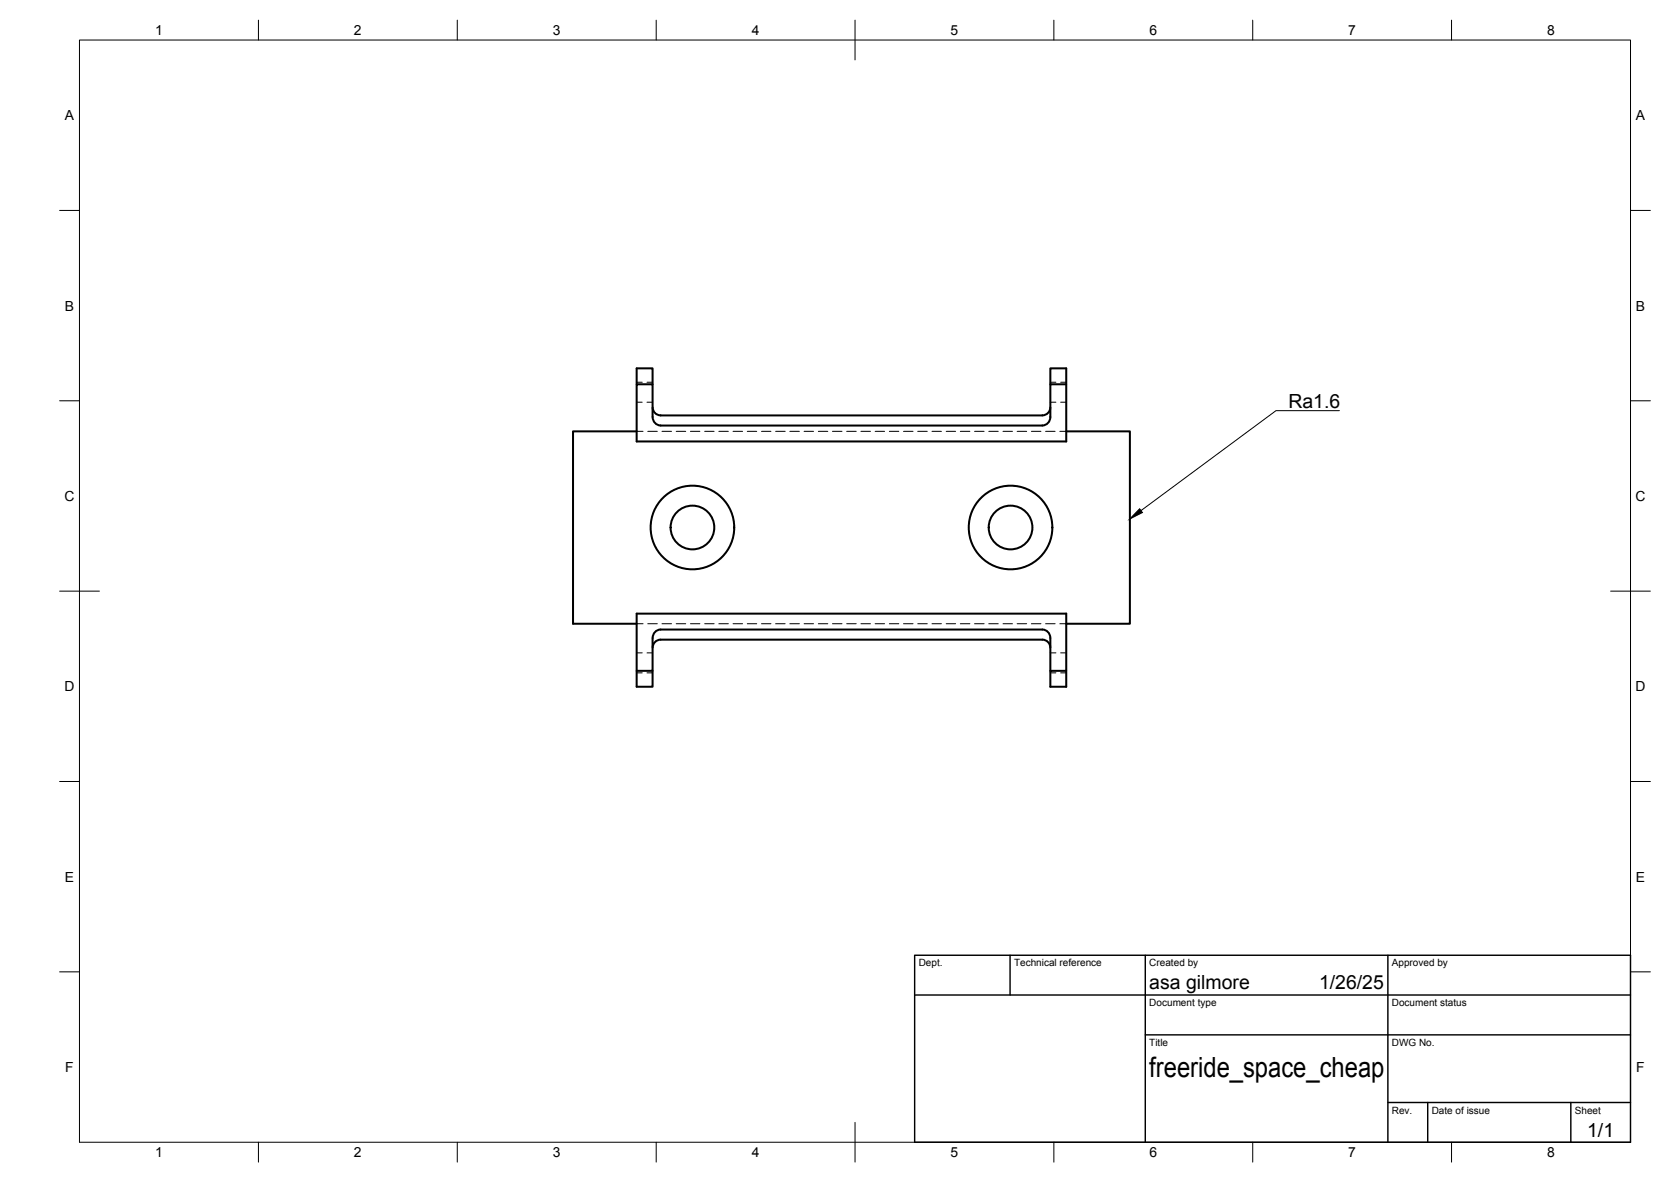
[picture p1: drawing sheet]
<svg xmlns="http://www.w3.org/2000/svg" width="420mm" height="297mm" viewBox="0 0 420 297" stroke-linecap="round" stroke-linejoin="round" font-family="sans-serif">
<!-- layer: Visible -->
<g fill="none" stroke="#000" stroke-width=".51">
<path d="M160.1 96.6v-4h4v4M264.1 96.6v-4h4v18.3h-108v-14.3h4v8.2M268.1 96.6h-4v8.2a2.07 2.07 0 0 1-2 2.1M160.1 108.4h-16v48.3h16M164.1 104.8a2.07 2.07 0 0 0 2 2.1h96M164.1 102.4a2 2 0 0 0 2 2h96M264.1 102.4a2 2 0 0 1-2 2M268.1 108.4h16v48.3h-16M262.1 158.2h-96a2.07 2.07 0 0 0-2 2.1M262.1 158.2a2.07 2.07 0 0 1 2 2.1v8.3M164.1 168.6v4h-4v-18.4h108v18.4h-4v-4h4M164.1 160.3v8.3h-4"/>
<path d="M262.1 160.7h-96a2 2 0 0 0-2 2M262.1 160.7a2 2 0 0 1 2 2"/>
<circle cx="174.1" cy="132.6" r="10.5"/>
<circle cx="174.1" cy="132.6" r="5.5"/>
<circle cx="254.1" cy="132.6" r="10.5"/>
<circle cx="254.1" cy="132.6" r="5.5"/>
</g>
<!-- layer: Hidden -->
<g fill="none" stroke="#000" stroke-width=".25">
<path d="M160.1 96.1h1.4M162.7 96.1h1.4M264.1 96.1h1.4M266.7 96.1h1.4M160.1 108.4h1.6M160.1 101.1h1.4M162.7 101.1h1.4M162.9 108.4h2.4M166.5 108.4h2.3M170 108.4h2.4M173.6 108.4h2.4M177.2 108.4h2.4"/>
<path d="M180.7 108.4h2.4M184.3 108.4h2.4M187.9 108.4h2.4M191.5 108.4h2.3M195 108.4h2.4M198.6 108.4h2.4M202.2 108.4h2.4M205.8 108.4h2.3M209.3 108.4h2.4M212.9 108.4h2.4M216.5 108.4h2.4M220 108.4h2.4"/>
<path d="M223.6 108.4h2.4M227.2 108.4h2.4M230.8 108.4h2.4M234.3 108.4h2.4M237.9 108.4h2.4M241.5 108.4h2.4M245 108.4h2.4M248.6 108.4h2.4M252.2 108.4h2.4M255.8 108.4h2.3M259.3 108.4h2.4M262.9 108.4h2.4"/>
<path d="M264.1 101.1h1.4M266.5 108.4h1.6M266.7 101.1h1.4M160.1 156.7h1.6M162.9 156.7h2.4M166.5 156.7h2.3M170 156.7h2.4M173.6 156.7h2.4M177.2 156.7h2.4M180.7 156.7h2.4M184.3 156.7h2.4M187.9 156.7h2.4"/>
<path d="M191.5 156.7h2.3M195 156.7h2.4M198.6 156.7h2.4M202.2 156.7h2.4M205.8 156.7h2.3M209.3 156.7h2.4M212.9 156.7h2.4M216.5 156.7h2.4M220 156.7h2.4M223.6 156.7h2.4M227.2 156.7h2.4M230.8 156.7h2.4"/>
<path d="M234.3 156.7h2.4M237.9 156.7h2.4M241.5 156.7h2.4M245 156.7h2.4M248.6 156.7h2.4M252.2 156.7h2.4M255.8 156.7h2.3M259.3 156.7h2.4M262.9 156.7h2.4M266.5 156.7h1.6M160.1 169.1h1.4M160.1 164.1h1.4"/>
<path d="M162.7 169.1h1.4M162.7 164.1h1.4M264.1 169.1h1.4M264.1 164.1h1.4M266.7 169.1h1.4M266.7 164.1h1.4"/>
</g>
<!-- layer: BORDER -->
<g fill="none" stroke="#000" stroke-width=".25">
<path d="M20 10.1h390v276.9h-390zM65 5.1v5M115 5.1v5M165 5.1v5M215 5.1v10M265 5.1v5M315 5.1v5M365 5.1v5M15 52.9h5M410 52.9h5M15 100.7h5M410 100.7h5"/>
<path d="M15 148.6h10M405 148.6h10M15 196.4h5M410 196.4h5M15 244.2h5M410 244.2h5M65 287v5M115 287v5M165 287v5M215 282.1v9.9M265 287v5M315 287v5"/>
<path d="M365 287v5"/>
</g>
<!-- layer: TITLEBLOCK -->
<path d="M230 240.1h180v46.9h-180zM230 250h180M254 240.1v9.9M288 240.1v46.9M349 240.1v46.9M288 260.1h122M349 277.1h61M359 277.1v9.9M395 277.1v9.9" fill="none" stroke="#000" stroke-width=".36"/>
<!-- layer: Leaders -->
<path d="M286.6 127.9l.7 .9-3.2 1.6z" fill="#000" stroke="#000" stroke-width=".25"/>
<path d="M336.8 103.2h-16l-33.9 25.1" fill="none" stroke="#000" stroke-width=".25"/>
<text font-size="7" x="289" y="270.6">freeride_space_cheap</text>
<g font-size="4.9">
<text x="324" y="102.5">Ra1.6</text>
<text x="289" y="248.5">asa gilmore</text>
<text x="331.7" y="248.5">1/26/25</text>
<text x="399.1" y="285.7">1/1</text>
</g>
<g font-size="3.5">
<text x="39" y="8.8">1</text>
<text x="89" y="8.8">2</text>
<text x="139" y="8.8">3</text>
<text x="189" y="8.8">4</text>
<text x="239" y="8.8">5</text>
<text x="289" y="8.8">6</text>
<text x="339" y="8.8">7</text>
<text x="389" y="8.8">8</text>
<text x="16.3" y="30.2">A</text>
<text x="411.3" y="30.2">A</text>
<text x="16.3" y="78">B</text>
<text x="411.3" y="78">B</text>
<text x="16.2" y="125.9">C</text>
<text x="411.2" y="125.9">C</text>
<text x="16.2" y="173.7">D</text>
<text x="411.2" y="173.7">D</text>
<text x="16.3" y="221.6">E</text>
<text x="411.3" y="221.6">E</text>
<text x="16.4" y="269.4">F</text>
<text x="411.4" y="269.4">F</text>
<text x="39" y="290.8">1</text>
<text x="89" y="290.8">2</text>
<text x="139" y="290.8">3</text>
<text x="189" y="290.8">4</text>
<text x="239" y="290.8">5</text>
<text x="289" y="290.8">6</text>
<text x="339" y="290.8">7</text>
<text x="389" y="290.8">8</text>
</g>
<g font-size="2.5">
<text x="231" y="242.9">Dept.</text>
<text x="255" y="242.9">Technical reference</text>
<text x="289" y="242.9">Created by</text>
<text x="350" y="242.9">Approved by</text>
<text x="289" y="252.8">Document type</text>
<text x="350" y="252.8">Document status</text>
<text x="289" y="262.9">Title</text>
<text x="350" y="262.9">DWG No.</text>
<text x="350" y="279.9">Rev.</text>
<text x="360" y="279.9">Date of issue</text>
<text x="396" y="279.9">Sheet</text>
</g>
</svg>
